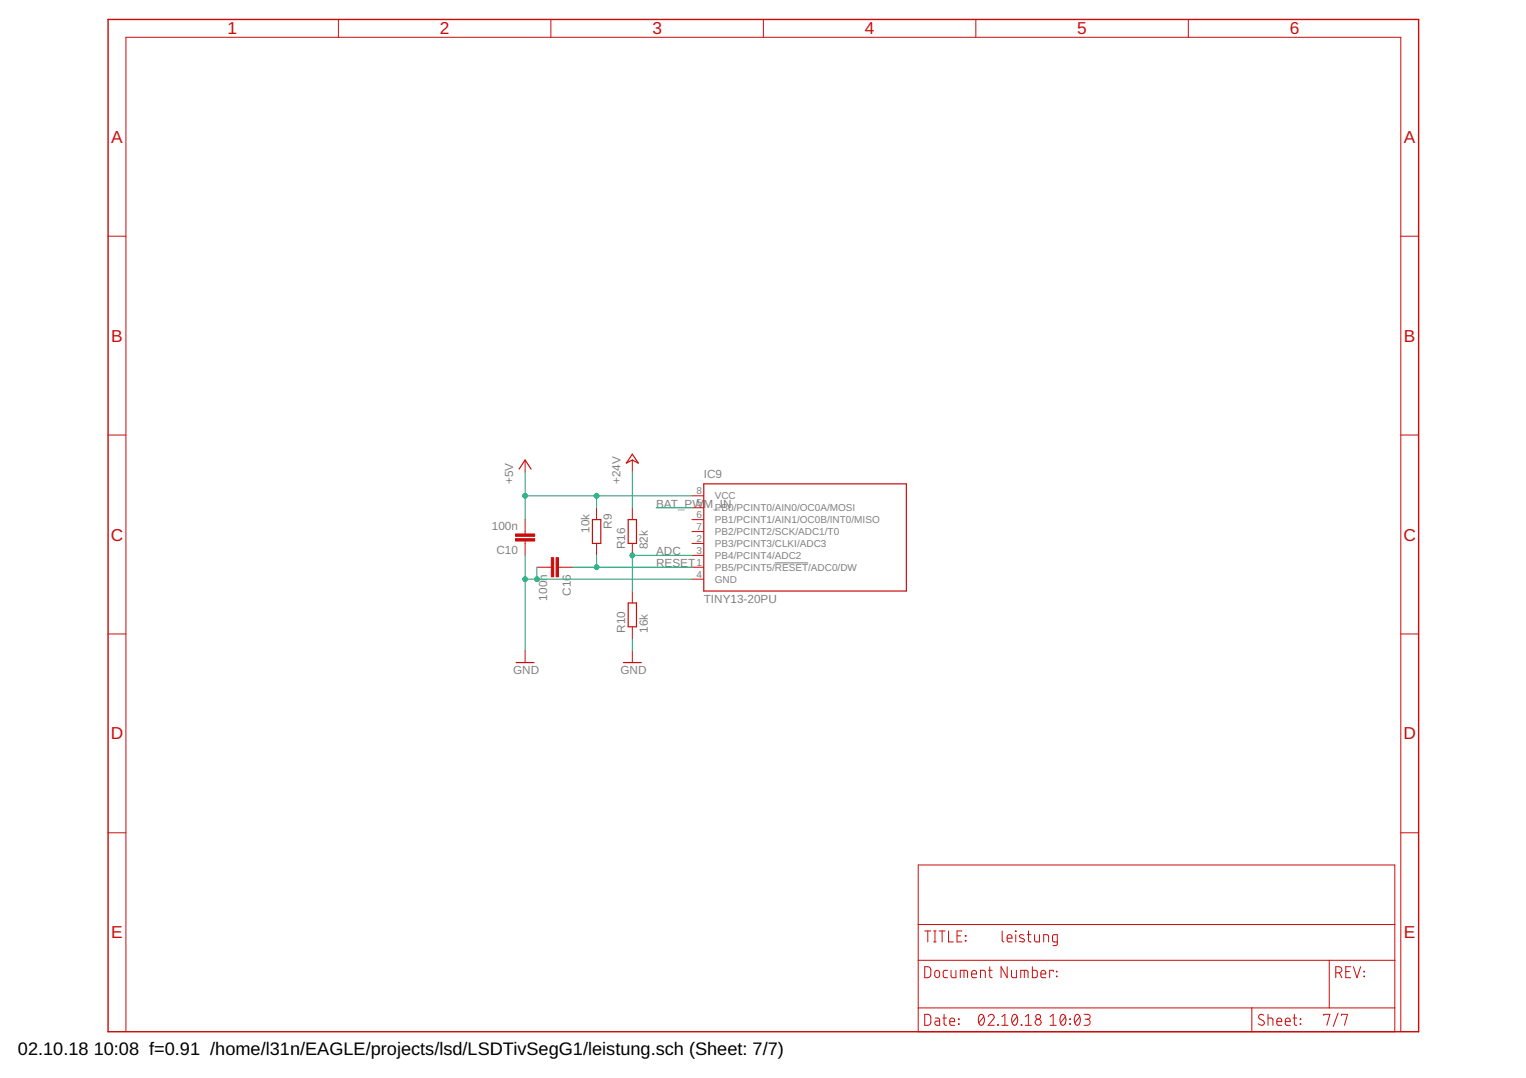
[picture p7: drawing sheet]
<svg xmlns="http://www.w3.org/2000/svg" width="297mm" height="210mm" viewBox="0 0 297 210" stroke-linecap="round" stroke-linejoin="round" font-family="sans-serif">
<path d="M150.8 109.6h6.5" fill="none" stroke="#808080" stroke-width=".19"/>
<path d="M101 91.3l1.2-1.7 1.2 1.7M123.1 88.4l1.1 1.8-1.1-.6-1.2 .6zM137 94.2h39.4v20.9h-39.4zM115.3 101.2h1.6v4.6h-1.6zM122.3 101.2h1.6v4.6h-1.6zM122.3 117.4h1.6v4.6h-1.6zM100.5 129h3.4M121.3 129h3.5" fill="none" stroke="#c90d0c" stroke-width=".23"/>
<g fill="none" stroke="#c90d0c" stroke-width=".19">
<path d="M65.9 3.8v3.5M107.2 3.8v3.5M148.6 3.8v3.5M189.9 3.8v3.5M231.3 3.8v3.5M21 46h3.5M272.7 46h3.4M21 84.7h3.5M102.2 89.6v2.3M116.1 98.9v2.3M123.1 89.6v2.3M123.1 98.9v2.3"/>
<path d="M134.7 98.9h2.3M134.7 96.5h2.3M272.7 84.7h3.4M102.2 101.2v2.8M102.2 105.3v2.8M104.5 110.4h2.8M108.7 110.4h2.8M116.1 105.8v2.3M123.1 105.8v2.3M123.1 115.1v2.3M134.7 110.4h2.3M134.7 105.8h2.3"/>
<path d="M134.7 108.1h2.3M134.7 101.2h2.3M134.7 103.5h2.3M134.7 112.8h2.3M21 123.4h3.5M102.2 126.7v2.3M123.1 122v2.4M123.1 126.7v2.3M272.7 123.4h3.4M21 162.2h3.5M178.7 168.4h92.8v32.5h-92.8zM272.7 162.2h3.4"/>
<path d="M178.7 187h92.8M178.7 196.3h92.8M178.7 180h92.8M180 197.5h.8l.3 .4 .1 1.2-.1 .3a1.02 1.02 0 0 1-1.1 .2zM180 188.2l.8 .1 .3 .2 .1 .3-.1 1.3a1.02 1.02 0 0 1-1.1 .3zM180 181.3h1.2M180.6 181.3v2.1M181.7 181.3h.5M181.7 183.4h.5M182 181.3v2.1M182.1 198.2h.6l.2 .2v1.2h-.5a.41 .41 0 0 1-.5-.4 .41 .41 0 0 1 .5-.4h.5M182.1 189.1a.47 .47 0 0 1 .5-.1 .47 .47 0 0 1 .3 .4v.5a.48 .48 0 0 1-.5 .5 .48 .48 0 0 1-.5-.5z"/>
<path d="M182.8 181.3h1.2M183.4 181.3v2.1M183.5 198.2h.7M183.8 197.5v1.9l.2 .2h.2M184.4 188.9l-.6 .1-.2 .3 .1 1 .7 .1M184.6 181.3v2.1h1M184.9 198.9h.9a.5 .5 0 0 0-.3-.7 .5 .5 0 0 0-.6 .5l.1 .8 .8 .1M185.1 188.9v1.1l.1 .3 .3 .1h.6v-1.5M186.3 182.2h.7M186.6 198.4l.1 .1zM186.6 199.3l.1 .2zM186.9 190.4v-1.5l1.3 .1 .1 1.4"/>
<path d="M187.2 181.3h-.9v2.1h.9M187.6 188.9v1.5M187.9 182.2l.1 .1zM187.9 183.1l.1 .1zM189.1 189.7h1a.5 .5 0 0 0-.4-.7 .5 .5 0 0 0-.6 .4l.1 .9 .9 .1M190.7 197.7a.58 .58 0 0 1 .7-.1 .58 .58 0 0 1 .2 .7 .89 .89 0 0 1-.8 1.3 1.6 1.6 0 0 1-.1-1.9zM190.9 190.4v-1.5h.6l.3 .3v1.2M191.5 198l-1 1.2M192.3 198a.58 .58 0 0 1 .9-.5 .58 .58 0 0 1 .1 1l-1 1.1h1.2M192.4 188.9h.7M192.7 188.2v1.9l.4 .3M194.2 199.5l.1 .1z"/>
<path d="M195 199.6h1.2M195 198l.6-.5v2.1M195.1 181.3v1.9l.3 .2M196 182.7h1a.49 .49 0 0 0-.3-.7 .49 .49 0 0 0-.7 .5l.2 .8 .8 .1M196 188.2v2.2l-1.1-2.2v2.2M196.9 188.9v1.2l.4 .3h.5v-1.5M197.2 197.7a.49 .49 0 0 1 .5-.1 .49 .49 0 0 1 .3 .5 1.23 1.23 0 0 1-.5 1.5 1.37 1.37 0 0 1-.3-1.9zM197.7 181.3l.1 .1zM197.7 182v1.4M198 198l-1 1.2M198.7 190.4v-1.5l1.3 .1 .1 1.4M198.8 199.5l.1 .1z"/>
<path d="M199.3 182.1l-.7-.1-.2 .4 .9 .5v.4a.72 .72 0 0 1-.8 0M199.4 188.9v1.5M199.6 199.6h1.2M199.6 198l.6-.5v2.1M200 182h.7M200.2 181.3v1.9l.5 .2M201 188.2v2.2l.7-.1 .2-.3v-.8l-.4-.3h-.5M201.4 182v1.2l.3 .2h.6v-1.4M202.6 189.7h1a.5 .5 0 0 0-.4-.7 .5 .5 0 0 0-.6 .4l.1 .9 .9 .1M203.2 183.4v-1.4l.8 .1 .1 1.3M204.4 199.6h1.2M204.4 198l.6-.5v2.1"/>
<path d="M205 189.2v-.3h-.7v1.5M205.6 190.1l.1 .1zM205.6 189.1l.1 .1zM205.8 183.4h-.7l-.2-.2v-1l.2-.2h.7v1.8l-.2 .3h-.6M206.6 197.7a.49 .49 0 0 1 .5-.1 .49 .49 0 0 1 .3 .5 1.23 1.23 0 0 1-.5 1.5 1.37 1.37 0 0 1-.3-1.9zM207.4 198l-1 1.2M208.2 199.3l.2 .2zM208.2 198.4l.2 .1zM209.4 197.7a.49 .49 0 0 1 .5-.1 .49 .49 0 0 1 .3 .5 1.23 1.23 0 0 1-.5 1.5 1.37 1.37 0 0 1-.3-1.9zM210.2 198l-1 1.2M211 197.5h.7a.48 .48 0 0 1 .5 .5 .48 .48 0 0 1-.5 .5h-.5M211.6 198.5a.59 .59 0 0 1 .6 .6 .59 .59 0 0 1-.6 .5h-.6"/>
<path d="M243.7 196.3v4.6M246 197.7a.54 .54 0 0 0-.8-.1 .54 .54 0 0 0 0 .8l.7 .4a.53 .53 0 0 1 0 .8 .53 .53 0 0 1-.8-.1l-.2-.2M246.8 198.2h.7l.3 .2v1.2M246.8 197.5v2.1M248.5 198.9h1a.5 .5 0 0 0-.3-.7 .5 .5 0 0 0-.7 .5l.1 .8 .9 .1M250.2 198.9h.9a.5 .5 0 0 0-.3-.7 .5 .5 0 0 0-.6 .5l.1 .8 .8 .1M251.7 198.2h.7M251.9 197.5l.1 1.9 .2 .2h.2M253.1 199.3l.1 .2zM253.1 198.4l.1 .1zM257.7 197.7v-.2h1.2l-.6 2.1M258.7 187v9.3"/>
<path d="M260 189.4h.6a.59 .59 0 0 0 .6-.6 .59 .59 0 0 0-.6-.6h-.6v2.2M260.5 197.3l-1 2.6M260.7 189.4l.5 1M261.1 197.7v-.2h1.2l-.6 2.1M262 189.2h.7M262.9 188.2h-.9v2.2h.9M263.4 188.2l.7 2.2 .8-2.2M265.5 189.1l.1 .1zM265.5 190.1l.1 .1zM24.5 200.9v-193.6h248.2v193.6"/>
<circle cx="202.1" cy="198" r=".47"/>
<circle cx="202.1" cy="199.1" r=".59"/>
</g>
<g fill="#c90d0c" stroke="#c90d0c" stroke-width=".19">
<path d="M100.4 104h3.7v.4h-3.7z"/>
<path d="M100.4 104.9h3.7v.4h-3.7z"/>
<path d="M107.3 108.6h.5v3.7h-.5z"/>
<path d="M108.2 108.6h.5v3.7h-.5z"/>
</g>
<path d="M21 3.8h255.1v197.1h-255.1z" fill="none" stroke="#c90d0c" stroke-width=".28"/>
<path d="M102.2 96.5h32.5M102.2 91.9v9.3M116.1 96.5v2.4M123.1 91.9v7M127.7 98.9h7M102.2 108.1v18.6M102.2 112.8h32.5M104.5 110.4v2.4M111.5 110.4h23.2M116.1 108.1v2.3M134.7 108.1h-11.6v7M123.1 124.4v2.3" fill="none" stroke="#0dab76" stroke-width=".19"/>
<g fill="#0dab76" stroke="#0dab76" stroke-width=".19">
<circle cx="102.2" cy="96.5" r=".47"/>
<circle cx="116.1" cy="96.5" r=".47"/>
<circle cx="102.2" cy="112.8" r=".47"/>
<circle cx="104.5" cy="112.8" r=".47"/>
<circle cx="116.1" cy="110.4" r=".47"/>
<circle cx="123.1" cy="108.1" r=".47"/>
</g>
<g font-size="3.5">
<text x="3.5" y="205.4">02.10.18</text>
<text x="18.2" y="205.4">10:08 f=0.91 /home/l31n/EAGLE/projects/lsd/LSDTivSegG1/leistung.sch (Sheet: 7/7)</text>
</g>
<g font-size="3.4" fill="#c90d0c">
<text x="44.3" y="6.7">1</text>
<text x="85.6" y="6.7">2</text>
<text x="127" y="6.7">3</text>
<text x="168.3" y="6.7">4</text>
<text x="209.7" y="6.7">5</text>
<text x="251.1" y="6.7">6</text>
<text x="21.7" y="27.8">A</text>
<text x="273.3" y="27.8">A</text>
<text x="21.7" y="66.5">B</text>
<text x="273.3" y="66.5">B</text>
<text x="21.6" y="105.3">C</text>
<text x="273.2" y="105.3">C</text>
<text x="21.6" y="144">D</text>
<text x="273.2" y="144">D</text>
<text x="21.7" y="182.7">E</text>
<text x="273.3" y="182.7">E</text>
</g>
<g font-size="2.3" fill="#808080">
<text x="99.9" y="94.2" transform="rotate(-90 99.9 94.2)">+5V</text>
<text x="120.8" y="94.2" transform="rotate(-90 120.8 94.2)">+24V</text>
<text x="137" y="93.1">IC9</text>
<text x="127.7" y="98.9">BAT_PWM_IN</text>
<text x="95.7" y="103.2">100n</text>
<text x="96.6" y="107.8">C10</text>
<text x="114.7" y="103.7" transform="rotate(-90 114.7 103.7)">10k</text>
<text x="119.1" y="102.9" transform="rotate(-90 119.1 102.9)">R9</text>
<text x="121.7" y="107" transform="rotate(-90 121.7 107)">R16</text>
<text x="126.1" y="107" transform="rotate(-90 126.1 107)">82k</text>
<text x="127.7" y="110.5">RESET</text>
<text x="127.7" y="108.1">ADC</text>
<text x="106.5" y="116.9" transform="rotate(-90 106.5 116.9)">100n</text>
<text x="111.1" y="116" transform="rotate(-90 111.1 116)">C16</text>
<text x="137" y="117.4">TINY13-20PU</text>
<text x="121.7" y="123.2" transform="rotate(-90 121.7 123.2)">R10</text>
<text x="126.1" y="123.2" transform="rotate(-90 126.1 123.2)">16k</text>
<text x="99.9" y="131.3">GND</text>
<text x="120.8" y="131.3">GND</text>
</g>
<g font-size="1.9" fill="#808080">
<text x="135.6" y="98.5">5</text>
<text x="135.6" y="100.9">6</text>
<text x="135.6" y="96.2">8</text>
<text x="139.1" y="99.6">PB0/PCINT0/AIN0/OC0A/MOSI</text>
<text x="139.1" y="101.9">PB1/PCINT1/AIN1/OC0B/INT0/MISO</text>
<text x="139.1" y="97.2">VCC</text>
<text x="135.6" y="105.5">2</text>
<text x="135.6" y="107.8">3</text>
<text x="135.6" y="103.2">7</text>
<text x="139.1" y="106.5">PB3/PCINT3/CLKI/ADC3</text>
<text x="139.1" y="104.2">PB2/PCINT2/SCK/ADC1/T0</text>
<text x="135.6" y="110.1">1</text>
<text x="135.6" y="112.4">4</text>
<text x="139.1" y="111.2">PB5/PCINT5/RESET/ADC0/DW</text>
<text x="139.1" y="108.8">PB4/PCINT4/ADC2</text>
<text x="139.1" y="113.5">GND</text>
</g>
</svg>
